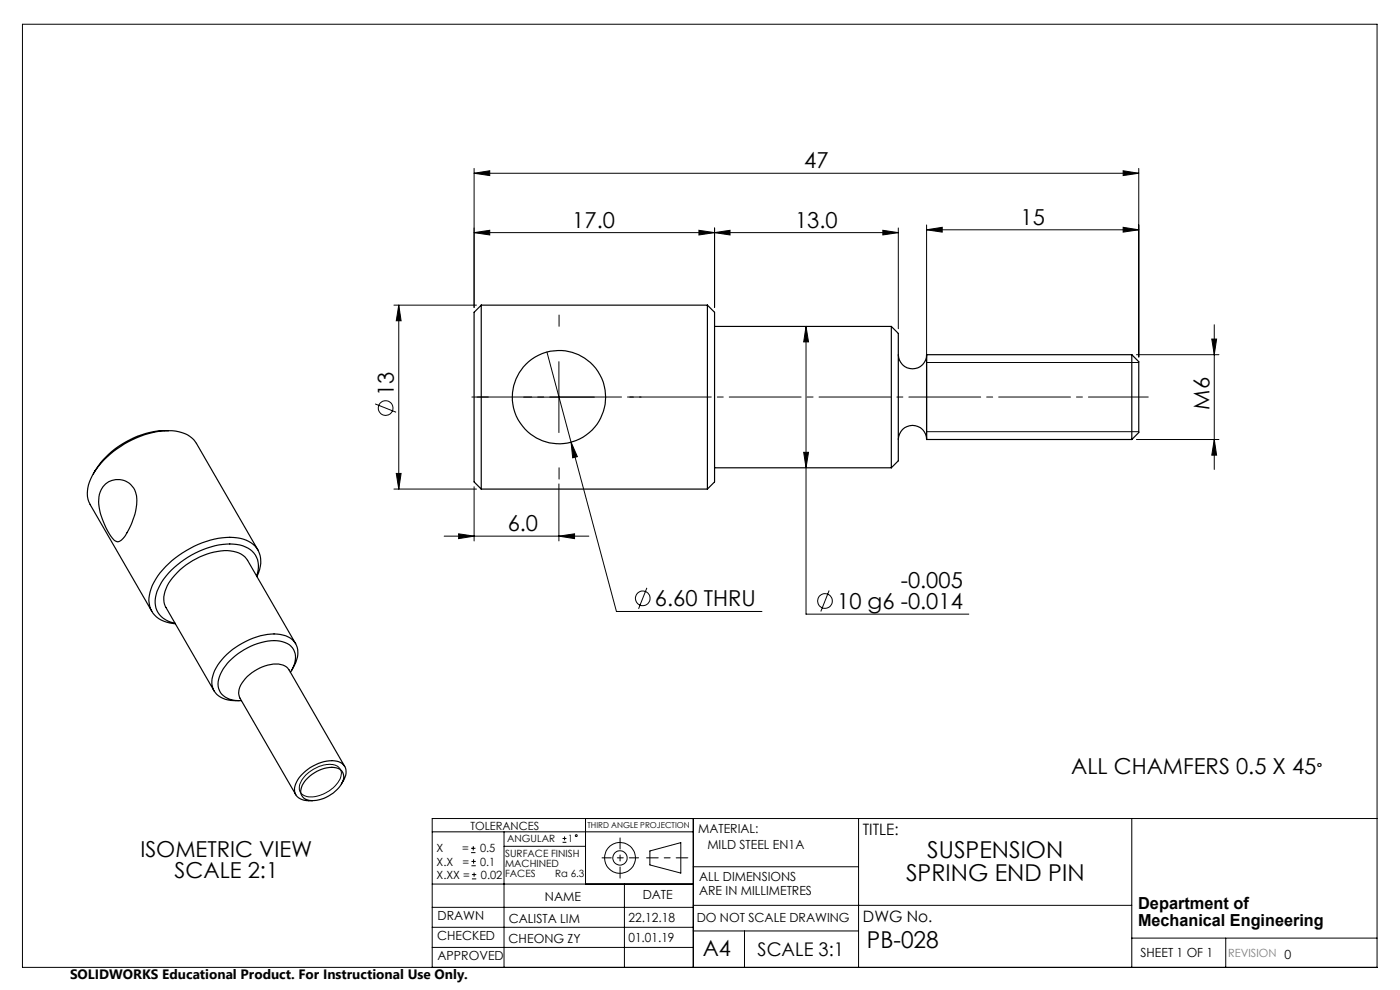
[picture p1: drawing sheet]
<svg xmlns="http://www.w3.org/2000/svg" width="297mm" height="210mm" viewBox="0 0 297 210" stroke-linecap="round" stroke-linejoin="round" font-family="sans-serif">
<g fill="none" stroke="#000" stroke-width=".21">
<path d="M4.8 5.1h287.3v200.1h-287.3zM100.6 36.8l3.3-.6v1zM100.6 35.7v29.5M100.6 36.8h141M238.3 36.2l3.3 .6-3.3 .4zM241.6 35.7v40M100.6 49.3l3.3-.4v.9zM100.6 49.3h90M148.3 48.9l3.3 .4-3.3 .5zM151.6 49.3l3.3-.4v.9zM151.6 48.4v16.8M187.3 48.9l3.3 .4-3.3 .5z"/>
<path d="M190.6 48.4v21.3M196.6 48.7l3.3-.5v1zM196.6 47.7v28.2M196.6 48.7h45M238.3 48.2l3.3 .5-3.3 .5zM83.6 64.7h17.5M84.6 64.7v39M84.6 64.7l.5 3.3h-1zM116 74.7l5.1 19.1M118.6 76.7v15M171 69.2v61.1h34.5M171 69.2l.5 3.3h-1z"/>
<path d="M196.6 76.9h45M241.1 75.2h17.5M257.1 71.9h1l-.5 3.3zM257.6 68.9v30.7M79.6 85.7l4.4 1.7M111.1 84.2h15M121.1 93.8l9.7 35.9h30.8M121.1 93.8l1.4 3.1-1 .2zM170.5 95.9h1l-.5 3.3zM196.6 91.6h45M241.1 93.2h17.5M257.6 93.2l.5 3.3h-1z"/>
<path d="M83.6 103.7h17.5M84.1 100.4h1l-.5 3.3zM94.2 113.7h30.7M97.3 113.2l3.3 .5-3.3 .6zM100.6 103.2v11.6M118.6 113.7l3.3-.5v1.1zM118.6 102.6v12.2M137.2 124.7l-1.7 4.4M175.9 125.3l-1.8 4.4M65 164.3a6.9 6.9 0 0 1 6.2-2 2.12 2.12 0 0 1 .6 3.5 7 7 0 0 1-7.1 3 2.04 2.04 0 0 1-.7-3.2zM91.7 176.5h55.4M99.9 179.9h1"/>
<path d="M100.4 179.5v.9M106.9 176.5v28.7M106.9 179.5h17.3M119.3 178.7h.9M119.3 177.9h.9M119.8 177.4v.9M124.2 173.6v13.9M147.1 173.6v31.6M182.1 173.6v31.6M240.1 173.6v31.6M292.1 173.6h-200.4v31.6M91.7 196.7h55.4"/>
<path d="M91.7 192.5h55.4M91.7 187.5h55.4M99.9 180.9h1M100 183.6h.9M100 182.7h.9M100.1 186.4h.9M100.1 185.5h.9M100.5 182.3v.9M100.6 185.1v.9M132.5 187.5v17.7M137.9 180.5l6.5-1.8v6.5l-6.5-1.7zM147.1 183.9h35"/>
<path d="M147.1 197.5h35M147.1 192h93M157.9 197.5v7.7M240.1 199h52M260 199v6.2M91.7 201h55.4"/>
<circle cx="81.8" cy="86.6" r="1.55"/>
<circle cx="136.4" cy="126.9" r="1.55"/>
<circle cx="175" cy="127.5" r="1.55"/>
<circle cx="122.2" cy="177.3" r=".2"/>
<circle cx="131.5" cy="182" r="1.52"/>
<circle cx="131.5" cy="182" r="3.3"/>
</g>
<path d="M145.9 182h-8.7" fill="none" stroke="#000" stroke-width=".21" stroke-dasharray="15.2 1.3 1.3 1.3" stroke-dashoffset="12.8"/>
<path d="M131.5 177.7v8.6" fill="none" stroke="#000" stroke-width=".21" stroke-dasharray="15.2 1.3 1.3 1.3" stroke-dashoffset="12.9"/>
<path d="M127.7 182h7.8" fill="none" stroke="#000" stroke-width=".21" stroke-dasharray="15.2 1.3 1.3 1.3" stroke-dashoffset="13.3"/>
<path d="M100.1 84.2h143.5" fill="none" stroke="#000" stroke-width=".21" stroke-dasharray="15.2 1.3 1.3 1.3" stroke-dashoffset="2.5"/>
<g fill="none" stroke="#000" stroke-width=".25">
<path d="M102.1 64.7v39M102.1 64.7l-1.5 1.5v36l1.5 1.5M102.1 64.7h48M150.1 64.7v39M150.1 64.7l1.5 1.5v36l-1.5 1.5M151.6 69.2h37.5M189.1 69.2v30M189.1 69.2l1.5 1.5v27l-1.5 1.5M190.6 75.2a3 3 0 0 0 3 3 3 3 0 0 0 3-3M196.6 75.2v18M196.6 75.2h43.5M240.1 75.2v18"/>
<path d="M240.1 75.2l1.5 1.5v15l-1.5 1.5M35.7 91.4a19.8 19.8 0 0 0-16.4 10.2 5.9 5.9 0 0 0-.2 5.4l13.1 22.7M35.7 91.4a6.6 6.6 0 0 1 6 2.6l13 22.7M35.7 91.4a18.5 18.5 0 0 0-15.9 9.1M151.6 99.2h37.5M190.6 93.2a3 3 0 0 1 3-3 3 3 0 0 1 3 3M196.6 93.2h43.5M22.4 102.6a4 4 0 0 1 4.4-.5 4 4 0 0 1 2.2 3.9 14.1 14.1 0 0 1-3.2 8.6 1.22 1.22 0 0 1-2-.5 12.7 12.7 0 0 1-2.7-9.3l.5-1.2zM102.1 103.7h48M54.4 122.2a4.7 4.7 0 0 0-3.5-6.6 17 17 0 0 0-13.3 4.2 11 11 0 0 0-4.7 8.1 4.6 4.6 0 0 0 4.2 4.3M54.5 122.3a5.6 5.6 0 0 0-.8-6.8 9.7 9.7 0 0 0-8.2-1.1 20.5 20.5 0 0 0-12.8 9.1 6.2 6.2 0 0 0-.3 6.5 6.1 6.1 0 0 0 4.8 2.3M62.7 136.6l-10.2-17.7a5.9 5.9 0 0 0-6.3-1.9 15 15 0 0 0-11 7.9 4.4 4.4 0 0 0 0 4l10.2 17.6"/>
<path d="M61.6 142.6a4.3 4.3 0 0 0 .1-5.5 6.5 6.5 0 0 0-6.3-.8 13.2 13.2 0 0 0-8.8 7.2 3.6 3.6 0 0 0 3.3 5.1h1.3M61.8 142.3a5.7 5.7 0 0 0 1.1-5.5 4.8 4.8 0 0 0-4.8-2.3 15.5 15.5 0 0 0-12.6 7.8 4 4 0 0 0 1.3 5.6l1.6 .6 2.4 .1M65.3 165a6.4 6.4 0 0 1 6.7-1.8 2.27 2.27 0 0 1 .2 3.4 7.3 7.3 0 0 1-7 3.1 1.99 1.99 0 0 1-1.1-3.1zM72.4 166.3a3.4 3.4 0 0 0 .7-3.8 4 4 0 0 0-4.4-.9 8.7 8.7 0 0 0-6.1 5.1 2.35 2.35 0 0 0 2.4 3.1l1.3 .1M73.1 162.6l-11.8-20.5a3.4 3.4 0 0 0-3.8-1.1 8.8 8.8 0 0 0-6.8 5.2l-.1 .9 .3 1 11.9 20.5"/>
<circle cx="118.6" cy="84.2" r="9.9"/>
</g>
<path d="M118.6 69.2v-2.4M103.6 84.2h-2.4M118.6 99.2v2.4M133.6 84.2h2.4" fill="none" stroke="#000" stroke-width=".21" stroke-dasharray="15.2 1.3 1.3 1.3"/>
<g fill="#000">
<path d="M100.6 36.8l3.3-.6v1zM238.3 36.2l3.3 .6-3.3 .4zM97.3 113.2l3.3 .5-3.3 .6zM118.6 113.7l3.3-.5v1.1zM196.6 48.7l3.3-.5v1zM238.3 48.2l3.3 .5-3.3 .5z"/>
<path d="M151.6 49.3l3.3-.4v.9zM187.3 48.9l3.3 .4-3.3 .5z"/>
<path d="M148.3 48.9l3.3 .4-3.3 .5zM100.6 49.3l3.3-.4v.9z"/>
<path d="M84.6 64.7l.5 3.3h-1zM84.1 100.4h1l-.5 3.3zM257.1 71.9h1l-.5 3.3zM257.6 93.2l.5 3.3h-1z"/>
<path d="M171 69.2l.5 3.3h-1zM170.5 95.9h1l-.5 3.3zM121.1 93.8l.4 3.3 1-.2z"/>
</g>
<g font-size="4.9">
<text x="196.7" y="181.9">SUSPENSION</text>
<text x="192.2" y="186.9">SPRING END PIN</text>
<text x="183.9" y="201">PB-028</text>
</g>
<g font-size="4.7">
<text x="170.6" y="35.7">47</text>
<text x="216.5" y="47.7">15</text>
<text x="121.4" y="48.3">17.0</text>
<text x="168.7" y="48.3">13.0</text>
<text x="83.5" y="84" transform="rotate(-90 83.5 84)">13</text>
<text x="256.6" y="86.9" transform="rotate(-90 256.6 86.9)">M6</text>
<text x="107.7" y="112.7">6.0</text>
<text x="191.1" y="124.7">-0.005</text>
<text x="138.9" y="128.6">6.60 THRU</text>
<text x="177.6" y="129.2">10 g6 -0.014</text>
<text x="227.2" y="164.3">ALL CHAMFERS 0.5 X 45</text>
<text x="29.8" y="181.7">ISOMETRIC VIEW</text>
<text x="37" y="186.3">SCALE 2:1</text>
<text x="149.1" y="202.9">A4</text>
</g>
<text font-size="4" x="160.7" y="202.8">SCALE 3:1</text>
<text font-size="3.9" x="279.3" y="164.3">°</text>
<g font-size="3.5">
<text x="241.4" y="192.8">Department of</text>
<text x="241.4" y="196.3">Mechanical Engineering</text>
</g>
<g font-size="3.3">
<text x="183" y="177.2">TITLE:</text>
<text x="183.1" y="195.7">DWG No.</text>
</g>
<text font-size="2.9" x="14.9" y="207.6">SOLIDWORKS Educational Product. For Instructional Use Only.</text>
<g font-size="2.7">
<text x="148.1" y="176.7">MATERIAL:</text>
<text x="150.1" y="180.1">MILD STEEL EN1A</text>
<text x="115.6" y="191">NAME</text>
<text x="136.3" y="190.8">DATE</text>
<text x="148.3" y="186.8">ALL DIMENSIONS</text>
<text x="148.3" y="189.8">ARE IN MILLIMETRES</text>
<text x="92.8" y="195.2">DRAWN</text>
<text x="107.9" y="195.7">CALISTA LIM</text>
<text x="133.3" y="195.6">22.12.18</text>
<text x="147.8" y="195.7">DO NOT SCALE DRAWING</text>
<text x="92.8" y="199.3">CHECKED</text>
<text x="92.8" y="203.6">APPROVED</text>
<text x="107.9" y="199.9">CHEONG ZY</text>
<text x="133.3" y="199.8">01.01.19</text>
<text x="242" y="203">SHEET 1 OF 1</text>
</g>
<g font-size="2.4">
<text x="99.8" y="176">TOLERANCES</text>
<text x="92.6" y="180.8">X</text>
<text x="92.6" y="183.6">X.X</text>
<text x="98" y="180.8">=</text>
<text x="98.1" y="183.6">=</text>
<text x="101.8" y="180.8">0.5</text>
<text x="101.9" y="183.6">0.1</text>
<text x="92.6" y="186.4">X.XX =</text>
<text x="102" y="186.4">0.02</text>
</g>
<text font-size="2.4" fill="#808080" x="260.6" y="203">REVISION 0</text>
<g font-size="2.1">
<text x="107.6" y="178.6">ANGULAR</text>
<text x="120.5" y="178.6">1</text>
<text x="107.2" y="181.8">SURFACE FINISH</text>
<text x="107.2" y="183.9">MACHINED</text>
<text x="107.2" y="186">FACES</text>
<text x="117.8" y="186">Ra 6.3</text>
</g>
<text font-size="1.7" x="124.6" y="175.7">THIRD ANGLE PROJECTION</text>
</svg>
